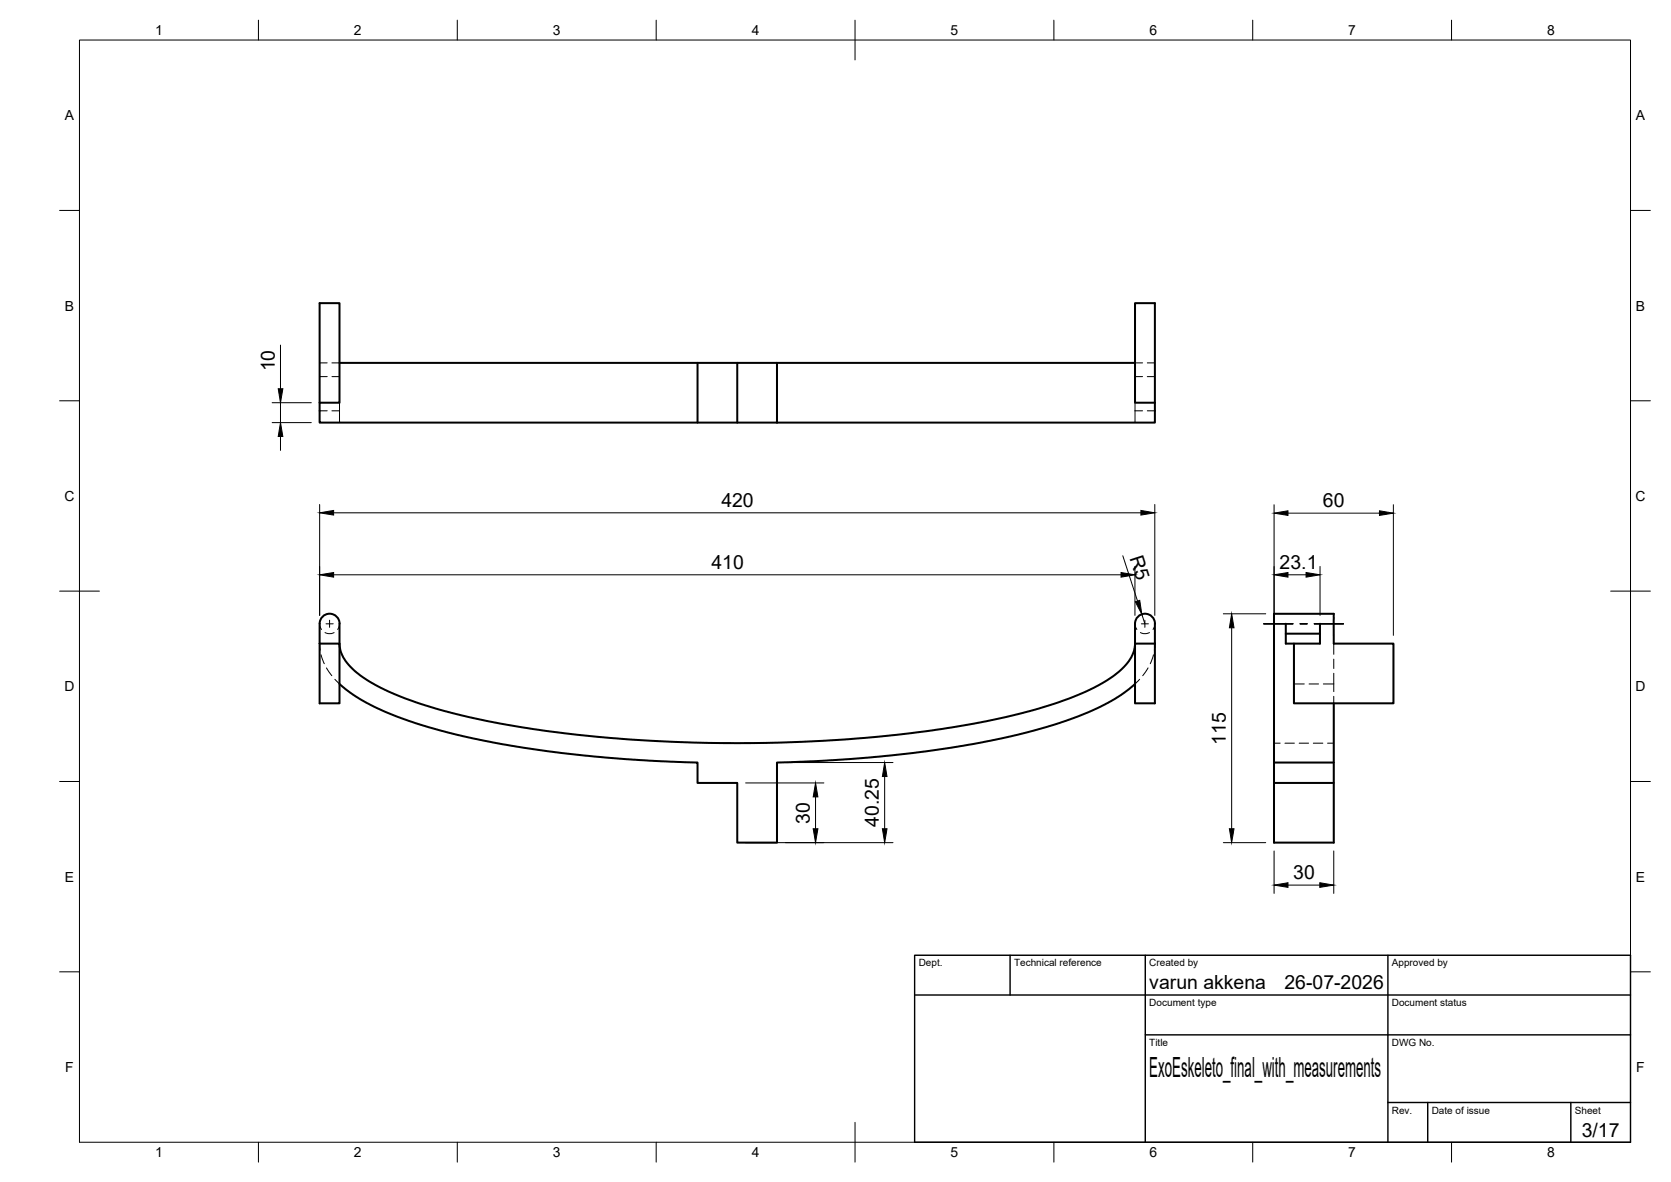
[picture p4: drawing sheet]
<svg xmlns="http://www.w3.org/2000/svg" width="420mm" height="297mm" viewBox="0 0 420 297" stroke-linecap="round" stroke-linejoin="round" font-family="sans-serif">
<!-- layer: Visible -->
<g fill="none" stroke="#000" stroke-width=".51">
<path d="M85.4 91.2h200M175.4 91.2v15M185.4 91.2v15M195.4 91.2v15M80.4 101.2h5v-25h-5v30h115M290.4 101.2h-5v-25h5v30h-95M80.4 156.7a2.51 2.51 0 0 1 2.5-2.5 2.51 2.51 0 0 1 2.5 2.5M80.4 156.7v20h5v-15h-5M85.4 156.7v5a9.5 9.5 0 0 0 4 7.1 49.1 49.1 0 0 0 16.9 8.2l5.7 1.7 6 1.5 7.7 1.6 9 1.5a365.6 365.6 0 0 0 110.3-1.5l8.4-1.7 8.1-2.1a59.6 59.6 0 0 0 18.8-8.3 11.1 11.1 0 0 0 5-7.1l.1-5.9M285.4 156.7a2.51 2.51 0 0 1 2.5-2.5 2.51 2.51 0 0 1 2.5 2.5M290.4 156.7v20h-5v-15h5M323.3 156.7v5h8.6v-5"/>
<path d="M323.3 159.2h8.6M85.4 171.9l2.7 2.2 2.4 1.6 6.7 3.3 5.8 2.2 4.6 1.5 11.5 2.9 12.4 2.3 15.7 2 13.4 1.1 14.8 .6v5.2h10v15h10v-20.2l14.7-.6 13.5-1.1 15.7-2 12.4-2.3 11.4-2.9 4.7-1.5 5.7-2.2 6.7-3.3 2.5-1.6 2.7-2.2M325.4 161.7v15h25v-15h-15v-7.5h-15.1v57.6h15.1v-35.1M320.3 191.6h15.1M320.3 196.8h15.1"/>
</g>
<!-- layer: Hidden -->
<g fill="none" stroke="#000" stroke-width=".25">
<path d="M80.4 91.2h1.9M80.4 94.6h1.9M83.5 91.2h1.9M83.5 94.6h1.9M285.4 91.2h1.9M285.4 94.6h1.9M288.5 91.2h1.9M288.5 94.6h1.9M80.4 103.2h1.9M83.5 103.2h1.9M85.4 101.2v5M285.4 103.2h1.9"/>
<path d="M285.4 101.2v5M288.5 103.2h1.9M80.4 156.7l.1 .9 .3 .6M81.7 159l1.2 .2 1.1-.2M85.4 156.7l-.2 .9-.3 .6M285.4 156.7l.1 .9 .4 .6M286.7 159l1.2 .2 1.1-.2M290.4 156.7l-.2 .9-.3 .6M80.4 161.7l.1 1.7M80.7 164.6l.8 2.2M82.1 167.9l1.3 1.9M84.2 170.7l1.2 1.2"/>
<path d="M286.6 170.7l-1.2 1.2M288.7 167.9l-1.4 1.9M290 164.6l-.8 2.2M290.4 161.7l-.1 1.7M325.4 171.9h2.6M329.2 171.9h2.3M332.7 171.9h2.7M335.4 169.2v4.6M335.4 175v1.7M335.4 161.7v2.7M335.4 165.6v2.4M320.3 186.8h1.6"/>
<path d="M323.1 186.8h2.4M326.7 186.8h2.3M330.2 186.8h2.4M333.8 186.8h1.6"/>
</g>
<!-- layer: BORDER -->
<g fill="none" stroke="#000" stroke-width=".25">
<path d="M20 10.1h390v276.9h-390zM65 5.1v5M115 5.1v5M165 5.1v5M215 5.1v10M265 5.1v5M315 5.1v5M365 5.1v5M15 52.9h5M410 52.9h5M15 100.7h5M410 100.7h5"/>
<path d="M15 148.6h10M405 148.6h10M15 196.4h5M410 196.4h5M15 244.2h5M410 244.2h5M65 287v5M115 287v5M165 287v5M215 282.1v9.9M265 287v5M315 287v5"/>
<path d="M365 287v5"/>
</g>
<!-- layer: TITLEBLOCK -->
<path d="M230 240.1h180v46.9h-180zM230 250h180M254 240.1v9.9M288 240.1v46.9M349 240.1v46.9M288 260.1h122M349 277.1h61M359 277.1v9.9M395 277.1v9.9" fill="none" stroke="#000" stroke-width=".36"/>
<!-- layer: Smart Centers -->
<path d="M82 156.8h1.8M82.9 155.9v1.8M287 156.8h1.8M287.9 155.9v1.8M317.8 156.8h7.3M326.9 156.8h1.8M330.5 156.8h7.3" fill="none" stroke="#000" stroke-width=".25"/>
<!-- layer: FD_Dimensions -->
<g fill="none" stroke="#000" stroke-width=".25">
<path d="M70.5 86.7v11M68.4 106.2h9.9M68.4 101.2h9.9M70.5 101.2v5M70.5 109.7v3.5M80.4 126.8v27.9M83.9 128.9h203M282.3 139.7l3.7 11.4M290.4 126.8v27.9M320.4 126.8v32.9M323.8 129h23.1M350.4 126.8v32.9"/>
<path d="M83.9 144.4h198M285.4 142.4v12.3M287.1 154.4l.8 2.4M307.6 154.2h10.7M309.7 157.8v50.5M323.8 144.4h4.6M331.9 142.4v12.3M187.5 196.8h19.7M197.5 191.6h27M222.4 195.1v13.2M187.5 211.8h37M205.1 200.3v8"/>
<path d="M307.6 211.8h10.7M320.4 213.9v10.6M335.4 213.9v10.6M323.8 222.4h8.1"/>
</g>
<g fill="#000" stroke="#000" stroke-width=".25">
<path d="M70 97.7h1.1l-.6 3.5zM70.5 106.2l.6 3.5h-1.1zM80.4 128.9l3.5-.6v1.1zM286.9 128.3l3.5 .6-3.5 .5zM320.4 129l3.4-.6v1.1zM346.9 128.4l3.5 .6-3.5 .5zM80.4 144.4l3.5-.5v1.1zM281.9 143.9l3.5 .5-3.5 .6zM285.5 151.2l1.1-.3 .5 3.5zM309.7 154.2l.6 3.6h-1.2zM320.4 144.4l3.4-.5v1.1zM328.4 143.9l3.5 .5-3.5 .6z"/>
<path d="M222.4 191.6l.6 3.5h-1.1zM204.5 208.3h1.2l-.6 3.5zM205.1 196.8l.6 3.5h-1.2zM221.9 208.3h1.1l-.6 3.5zM309.1 208.3h1.2l-.6 3.5zM320.4 222.4l3.4-.6v1.2zM331.9 221.8l3.5 .6-3.5 .6z"/>
</g>
<text font-size="7" x="289" y="270.6">ExoEskeleto_final_with_measurements</text>
<g font-size="4.9">
<text x="69.1" y="93.3" transform="rotate(-90 69.1 93.3)">10</text>
<text x="181.4" y="127.4">420</text>
<text x="332.7" y="127.5">60</text>
<text x="178.9" y="143">410</text>
<text x="284" y="140.2" transform="rotate(72 284 140.2)">R5</text>
<text x="321.8" y="143">23.1</text>
<text x="308.2" y="187.2" transform="rotate(-90 308.2 187.2)">115</text>
<text x="203.6" y="207" transform="rotate(-90 203.6 207)">30</text>
<text x="221" y="207.7" transform="rotate(-90 221 207.7)">40.25</text>
<text x="325.2" y="221">30</text>
<text x="289" y="248.5">varun akkena</text>
<text x="323" y="248.5">26-07-2026</text>
<text x="397.7" y="285.7">3/17</text>
</g>
<g font-size="3.5">
<text x="39" y="8.8">1</text>
<text x="89" y="8.8">2</text>
<text x="139" y="8.8">3</text>
<text x="189" y="8.8">4</text>
<text x="239" y="8.8">5</text>
<text x="289" y="8.8">6</text>
<text x="339" y="8.8">7</text>
<text x="389" y="8.8">8</text>
<text x="16.3" y="30.2">A</text>
<text x="411.3" y="30.2">A</text>
<text x="16.3" y="78">B</text>
<text x="411.3" y="78">B</text>
<text x="16.2" y="125.9">C</text>
<text x="411.2" y="125.9">C</text>
<text x="16.2" y="173.7">D</text>
<text x="411.2" y="173.7">D</text>
<text x="16.3" y="221.6">E</text>
<text x="411.3" y="221.6">E</text>
<text x="16.4" y="269.4">F</text>
<text x="411.4" y="269.4">F</text>
<text x="39" y="290.8">1</text>
<text x="89" y="290.8">2</text>
<text x="139" y="290.8">3</text>
<text x="189" y="290.8">4</text>
<text x="239" y="290.8">5</text>
<text x="289" y="290.8">6</text>
<text x="339" y="290.8">7</text>
<text x="389" y="290.8">8</text>
</g>
<g font-size="2.5">
<text x="231" y="242.9">Dept.</text>
<text x="255" y="242.9">Technical reference</text>
<text x="289" y="242.9">Created by</text>
<text x="350" y="242.9">Approved by</text>
<text x="289" y="252.8">Document type</text>
<text x="350" y="252.8">Document status</text>
<text x="289" y="262.9">Title</text>
<text x="350" y="262.9">DWG No.</text>
<text x="350" y="279.9">Rev.</text>
<text x="360" y="279.9">Date of issue</text>
<text x="396" y="279.9">Sheet</text>
</g>
</svg>
